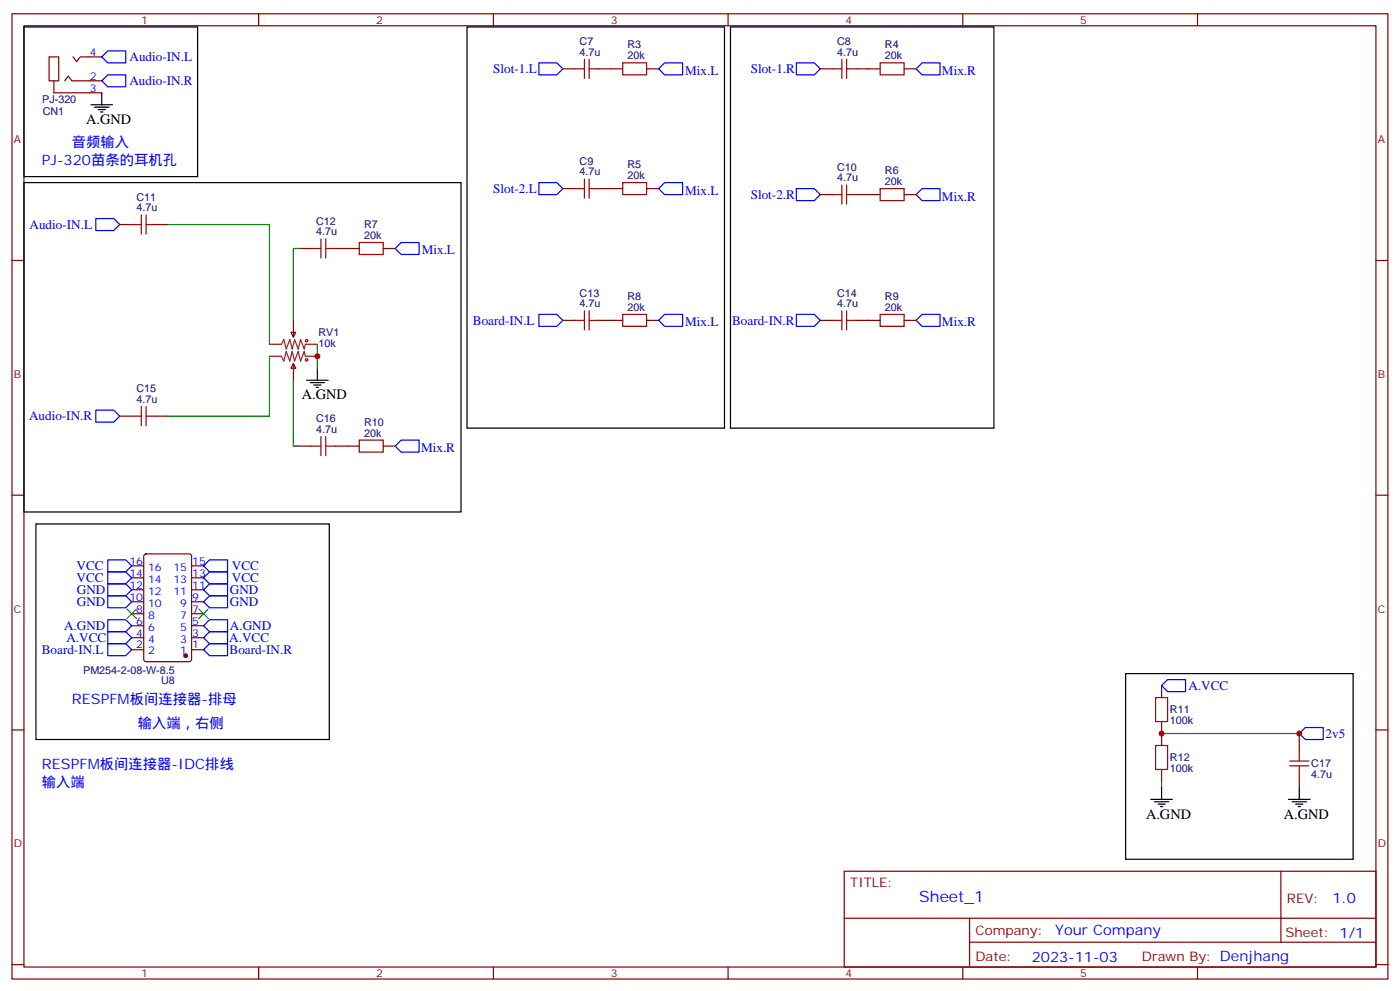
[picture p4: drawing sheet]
<svg xmlns="http://www.w3.org/2000/svg" width="412mm" height="292mm" viewBox="0 0 412 292" stroke-linecap="round" stroke-linejoin="round" font-family="sans-serif">
<g fill="none" stroke="#870000" stroke-width=".35">
<path d="M3.5 4.1h405.4v284.3h-405.4zM7.1 7.6h398.2v277.3h-398.2zM14.5 16.8h2.8v7h-2.8zM21.5 16.8l1.1 1.4 1-1.4h6.4M76.2 4.1v3.5M145.3 4.1v3.5M214.5 4.1v3.5M283.6 4.1v3.5M352.8 4.1v3.5M15.9 23.8v3.5h14.1M19 23.8l1.1-1.4 1.1 1.4h8.8M165.8 20.3h3.5"/>
<path d="M176.4 20.3h7M190.5 20.3h3.5M241.7 20.3h3.5M252.2 20.3h7.1M266.3 20.3h3.6M165.8 55.6h3.5M176.4 55.6h7M190.5 55.6h3.5M241.7 57.3h3.5M252.2 57.3h7.1M266.3 57.3h3.6M3.5 76.7h3.6"/>
<path d="M35.3 66.1h3.5M45.9 66.1h3.5M88.2 73.2h3.5M98.8 73.2h7M112.9 73.2h3.5M405.3 76.7h3.6M85.7 97.9h1.4l-.7 1.4zM86.4 94.4v4.9M165.8 94.4h3.5M176.4 94.4h7M190.5 94.4h3.5M241.7 94.4h3.5"/>
<path d="M252.2 94.4h7.1M266.3 94.4h3.6M86.4 107.1l.7 1.4h-1.4zM86.4 107.1v4.9M35.3 122.6h3.5M45.9 122.6h3.5M88.2 131.4h3.5M98.8 131.4h7M112.9 131.4h3.5M3.5 145.9h3.6M405.3 145.9h3.6M38.8 166.7h3.5"/>
<path d="M38.8 170.2h3.5M38.8 173.7h3.5M38.8 177.3h3.5M42.6 163.4l.4-.2h12.7l.7 .4v30.6l-.4 .7h-13l-.6-.5-.1-30.5zM56.4 166.7h3.6M56.4 170.2h3.6M56.4 173.7h3.6M56.4 177.3h3.6M38.8 191.4h3.5M38.8 187.9h3.5M38.8 184.3h3.5M38.8 180.8h3.5"/>
<path d="M56.4 191.4h3.6M56.4 187.9h3.6M56.4 184.3h3.6M56.4 180.8h3.6M3.5 215h3.6M342.2 202v3.5M342.2 212.5v7.1M382.8 217.8v3.6M405.3 215h3.6M342.2 226.7v3.5M382.8 228.4v3.6M248.7 256.6h156.6v28.3h-156.6z"/>
<path d="M377.3 256.7v20.8M248.7 270.5h156.5M285.6 277.5h119.6M285.6 270.5v14.1M3.5 284.2h3.6M76.2 284.9v3.5M145.3 284.9v3.5M214.5 284.9v3.5M283.6 284.9v3.5M352.8 284.9v3.5M405.3 284.2h3.6"/>
</g>
<path d="M49.4 66.1h30v35.3M88.2 73.2h-1.8v21.2M79.4 105v17.6h-30M86.4 112v19.4h1.8M93.5 101.4v7.1M342.2 216.1h40.6v1.7M342.2 230.2v1.8" fill="none" stroke="#008700" stroke-width=".35"/>
<g fill="none" stroke="#000" stroke-width=".35">
<path d="M7.1 7.9h51.1v44.1h-51.1zM137.6 7.9h75.8v118.2h-75.8zM215.2 7.9h77.6v118.2h-77.6zM26.8 30.9h6.4M27.9 31.6h4.2M28.9 32.3h2.1M29.6 33h.7M30 27.3v3.6M7.1 53.8h128.7v97h-128.7zM90.3 112h6.4M91.4 112.7h4.2M92.4 113.4h2.1"/>
<path d="M93.1 114.1h.7M93.5 108.5v3.5M10.6 154.3h86.4v63.5h-86.4zM331.6 198.4h67v54.7h-67zM339 235.5h6.4M340.1 236.2h4.2M341.1 236.9h2.2M341.8 237.6h.7M342.2 232v3.5M379.6 235.5h6.3M380.6 236.2h4.3M381.7 236.9h2.1"/>
<path d="M382.4 237.6h.7M382.8 232v3.5"/>
</g>
<g fill="none" stroke="#a10000" stroke-width=".35">
<path d="M172.2 17.5v5.6M173.6 17.5v5.6M183.4 18.5h7.1v3.5h-7.1zM248 17.5v5.6M249.4 17.5v5.6M259.3 18.5h7v3.5h-7zM169.3 20.3h2.9M173.6 20.3h2.8M245.2 20.3h2.8M249.4 20.3h2.8M169.3 55.6h2.9M172.2 52.7v5.7"/>
<path d="M173.6 52.7v5.7M173.6 55.6h2.8M183.4 53.8h7.1v3.5h-7.1zM245.2 57.3h2.8M248 54.5v5.6M249.4 54.5v5.6M249.4 57.3h2.8M259.3 55.6h7v3.5h-7zM38.8 66.1h2.8M41.6 63.3v5.7M43 63.3v5.7M43 66.1h2.9"/>
<path d="M91.7 73.2h2.8M94.5 70.4v5.6M96 73.2h2.8M96 70.4v5.6M105.8 71.4h7.1v3.6h-7.1zM169.3 94.4h2.9M172.2 91.5v5.7M173.6 94.4h2.8M173.6 91.5v5.7M183.4 92.6h7.1v3.5h-7.1zM245.2 94.4h2.8M248 91.5v5.7"/>
<path d="M249.4 94.4h2.8M249.4 91.5v5.7M259.3 92.6h7v3.5h-7zM41.6 119.8v5.6M43 119.8v5.6M38.8 122.6h2.8M43 122.6h2.9M91.7 131.4h2.8M94.5 128.6v5.6M96 128.6v5.6M96 131.4h2.8M105.8 129.6h7.1v3.6h-7.1z"/>
<path d="M340.4 219.6h3.6v7.1h-3.6zM340.4 205.5h3.6v7h-3.6zM379.9 225.6h5.7M379.9 224.2h5.7M382.8 221.4v2.8M382.8 225.6v2.8"/>
<circle cx="90.3" cy="106" r=".35"/>
<circle cx="90.3" cy="100.4" r=".35"/>
</g>
<g fill="none" stroke="#00f" stroke-width=".35">
<path d="M31.7 15h5.3v3.5h-5.3l-1.7-1.7zM158.7 18.5h5.3l1.8 1.8-1.8 1.7h-5.3zM195.8 18.5h5.3v3.5h-5.3l-1.8-1.7zM234.6 18.5h5.3l1.8 1.8-1.8 1.7h-5.3zM271.6 18.5h5.3v3.5h-5.3l-1.7-1.7zM31.7 22h5.3v3.6h-5.3l-1.7-1.8zM158.7 53.8h5.3l1.8 1.8-1.8 1.7h-5.3zM195.8 53.8h5.3v3.5h-5.3l-1.8-1.7zM234.6 55.6h5.3l1.8 1.7-1.8 1.8h-5.3zM271.6 55.6h5.3v3.5h-5.3l-1.7-1.8zM28.2 64.4h5.3l1.8 1.7-1.8 1.8h-5.3zM118.2 71.4h5.3v3.6h-5.3l-1.8-1.8z"/>
<path d="M158.7 92.6h5.3l1.8 1.8-1.8 1.7h-5.3zM195.8 92.6h5.3v3.5h-5.3l-1.8-1.7zM234.6 92.6h5.3l1.8 1.8-1.8 1.7h-5.3zM271.6 92.6h5.3v3.5h-5.3l-1.7-1.7zM28.2 120.8h5.3l1.8 1.8-1.8 1.8h-5.3zM118.2 129.6h5.3v3.6h-5.3l-1.8-1.8zM31.7 168.5h5.3l1.8 1.7-1.8 1.8h-5.3zM31.7 164.9h5.3l1.8 1.8-1.8 1.8h-5.3zM31.7 175.5h5.3l1.8 1.8-1.8 1.7h-5.3zM31.7 172h5.3l1.8 1.7-1.8 1.8h-5.3zM61.7 164.9h5.3v3.6h-5.3l-1.7-1.8zM61.7 168.5h5.3v3.5h-5.3l-1.7-1.8z"/>
<path d="M61.7 172h5.3v3.5h-5.3l-1.7-1.8zM61.7 175.5h5.3v3.5h-5.3l-1.7-1.7zM31.7 189.6h5.3l1.8 1.8-1.8 1.7h-5.3zM31.7 186.1h5.3l1.8 1.8-1.8 1.7h-5.3zM31.7 182.6h5.3l1.8 1.7-1.8 1.8h-5.3zM60 191.4l1.7-1.8h5.3v3.5h-5.3zM60 187.9l1.7-1.8h5.3v3.5h-5.3zM60 184.3l1.7-1.7h5.3v3.5h-5.3zM342.2 202l1.8-1.8h5.2v3.5h-5.2zM384.5 214.3h5.3v3.5h-5.3l-1.7-1.7z"/>
</g>
<path d="M79.4 101.4h3.5l.7-1.4 .7 2.8 1.1-2.8 .7 2.8 .7-2.8 1 2.8 .7-2.8 1.1 2.8 .4-1.4h3.5M79.4 105h3.5l.7 1.4 .7-2.9 1.1 2.9 .7-2.9 .7 2.9 1-2.9 .7 2.9 1.1-2.9 .4 1.5h3.5" fill="none" stroke="#8c2424" stroke-width=".35"/>
<circle cx="54.7" cy="193.1" r=".53" fill="#870000" stroke="#870000" stroke-width=".35"/>
<path d="M37.4 179.4l2.8 2.8M40.2 179.4l-2.8 2.8M58.6 179.4l2.8 2.8M61.4 179.4l-2.8 2.8" fill="none" stroke="#3c3" stroke-width=".35"/>
<g fill="#c00">
<circle cx="382.8" cy="216.1" r=".88"/>
<circle cx="342.2" cy="216.1" r=".88"/>
<circle cx="93.5" cy="105" r=".88"/>
</g>
<text font-size="4.6" fill="#00f" x="270.8" y="265.7">Sheet_1</text>
<g font-size="4.2">
<text x="25.4" y="36.5">A.GND</text>
<text x="88.9" y="117.7">A.GND</text>
<text x="337.6" y="241.1">A.GND</text>
<text x="378.2" y="241.1">A.GND</text>
</g>
<g font-size="4.2" fill="#00f">
<text x="21.2" y="43.2">音频输入</text>
<text x="12.3" y="48.5">PJ-320苗条的耳机孔</text>
<text x="21.2" y="207.3">RESPFM板间连接器-排母</text>
<text x="40.6" y="214.3">输入端，右侧</text>
<text x="12.3" y="226.7">RESPFM板间连接器-IDC排线</text>
<text x="12.3" y="232">输入端</text>
<text x="392.5" y="265.9">1.0</text>
<text x="310.9" y="275.5">Your Company</text>
<text x="304" y="283.3">2023-11-03</text>
</g>
<g font-size="3.9" fill="#00f">
<text x="38.2" y="18">Audio-IN.L</text>
<text x="145.3" y="21.6">Slot-1.L</text>
<text x="201.8" y="22">Mix.L</text>
<text x="221.2" y="21.6">Slot-1.R</text>
<text x="277.5" y="22">Mix.R</text>
<text x="38.1" y="25.1">Audio-IN.R</text>
<text x="145.3" y="56.9">Slot-2.L</text>
<text x="201.8" y="57.3">Mix.L</text>
<text x="221.2" y="58.6">Slot-2.R</text>
<text x="277.5" y="59.1">Mix.R</text>
<text x="8.7" y="67.4">Audio-IN.L</text>
<text x="124.2" y="75">Mix.L</text>
<text x="139.3" y="95.7">Board-IN.L</text>
<text x="215.7" y="95.7">Board-IN.R</text>
<text x="201.8" y="96.1">Mix.L</text>
<text x="277.5" y="96.1">Mix.R</text>
<text x="8.5" y="123.8">Audio-IN.R</text>
<text x="124" y="133.2">Mix.R</text>
<text x="22.5" y="168">VCC</text>
<text x="68.3" y="168">VCC</text>
<text x="22.5" y="171.5">VCC</text>
<text x="68.3" y="171.5">VCC</text>
<text x="22.7" y="178.5">GND</text>
<text x="22.7" y="175">GND</text>
<text x="67.7" y="175">GND</text>
<text x="67.7" y="178.5">GND</text>
<text x="18.9" y="185.6">A.GND</text>
<text x="67.7" y="185.6">A.GND</text>
<text x="19.6" y="189.1">A.VCC</text>
<text x="67.5" y="189.1">A.VCC</text>
<text x="12.3" y="192.7">Board-IN.L</text>
<text x="67.6" y="192.7">Board-IN.R</text>
<text x="350.1" y="203.2">A.VCC</text>
<text x="390.5" y="217.3">2v5</text>
</g>
<g font-size="3.9" fill="#800">
<text x="250.5" y="261.2">TITLE:</text>
<text x="379.1" y="265.9">REV:</text>
<text x="287.4" y="275.4">Company:</text>
<text x="378.7" y="276">Sheet: 1/1</text>
<text x="287.4" y="283.1">Date:</text>
<text x="336.4" y="283.2">Drawn By: Denjhang</text>
</g>
<g font-size="3.2" fill="#800">
<text x="41.6" y="7.1">1</text>
<text x="110.8" y="7.1">2</text>
<text x="179.9" y="7.1">3</text>
<text x="249.1" y="7.1">4</text>
<text x="318.2" y="7.1">5</text>
<text x="4.1" y="42.2">A</text>
<text x="405.9" y="42.2">A</text>
<text x="4.1" y="111.3">B</text>
<text x="405.9" y="111.3">B</text>
<text x="4.1" y="180.4">C</text>
<text x="405.9" y="180.4">C</text>
<text x="4.1" y="249.6">D</text>
<text x="405.9" y="249.6">D</text>
<text x="41.6" y="287.9">1</text>
<text x="110.8" y="287.9">2</text>
<text x="179.9" y="287.9">3</text>
<text x="249.1" y="287.9">4</text>
<text x="318.2" y="287.9">5</text>
</g>
<g font-size="3.2" fill="#00f">
<text x="26.5" y="16.4">4</text>
<text x="26.5" y="23.5">2</text>
<text x="26.5" y="27">3</text>
<text x="38.1" y="166.3">16</text>
<text x="56.6" y="166.3">15</text>
<text x="38.1" y="169.9">14</text>
<text x="38.1" y="173.4">12</text>
<text x="43.6" y="168.1">16</text>
<text x="43.6" y="171.6">14</text>
<text x="51.1" y="171.6">13</text>
<text x="51.1" y="168.1">15</text>
<text x="56.6" y="173.4">11</text>
<text x="56.6" y="169.9">13</text>
<text x="38.1" y="176.9">10</text>
<text x="43.6" y="175.2">12</text>
<text x="43.6" y="178.7">10</text>
<text x="51.1" y="175.2">11</text>
<text x="53.1" y="178.7">9</text>
<text x="56.6" y="176.9">9</text>
<text x="40.1" y="180.4">8</text>
<text x="40.1" y="184">6</text>
<text x="43.6" y="182.2">8</text>
<text x="43.6" y="185.7">6</text>
<text x="53.1" y="185.7">5</text>
<text x="53.1" y="182.2">7</text>
<text x="56.6" y="184">5</text>
<text x="56.6" y="180.4">7</text>
<text x="40.1" y="187.5">4</text>
<text x="40.1" y="191">2</text>
<text x="43.6" y="189.3">4</text>
<text x="53.1" y="189.3">3</text>
<text x="56.6" y="191">1</text>
<text x="56.6" y="187.5">3</text>
<text x="43.6" y="192.8">2</text>
<text x="53.1" y="192.8">1</text>
</g>
<g font-size="3.2" fill="#000080">
<text x="170.8" y="16.4">4.7u</text>
<text x="170.8" y="13.3">C7</text>
<text x="184.9" y="17.5">20k</text>
<text x="184.9" y="14.2">R3</text>
<text x="246.6" y="16.4">4.7u</text>
<text x="246.6" y="13.3">C8</text>
<text x="260.7" y="17.5">20k</text>
<text x="260.7" y="14.2">R4</text>
<text x="12.4" y="30.3">PJ-320</text>
<text x="12.6" y="33.8">CN1</text>
<text x="170.8" y="51.7">4.7u</text>
<text x="170.8" y="48.6">C9</text>
<text x="184.9" y="52.7">20k</text>
<text x="184.9" y="49.5">R5</text>
<text x="246.6" y="53.4">4.7u</text>
<text x="246.6" y="50.3">C10</text>
<text x="260.7" y="51.3">R6</text>
<text x="40.2" y="59.1">C11</text>
<text x="260.7" y="54.5">20k</text>
<text x="40.2" y="62.3">4.7u</text>
<text x="93.1" y="69.3">4.7u</text>
<text x="93.1" y="66.2">C12</text>
<text x="107.3" y="70.4">20k</text>
<text x="107.3" y="67.2">R7</text>
<text x="170.8" y="87.4">C13</text>
<text x="184.9" y="88.3">R8</text>
<text x="246.6" y="87.4">C14</text>
<text x="260.7" y="88.3">R9</text>
<text x="170.8" y="90.5">4.7u</text>
<text x="184.9" y="91.5">20k</text>
<text x="246.6" y="90.5">4.7u</text>
<text x="260.7" y="91.5">20k</text>
<text x="93.8" y="99">RV1</text>
<text x="93.8" y="102.2">10k</text>
<text x="40.2" y="118.7">4.7u</text>
<text x="40.2" y="115.6">C15</text>
<text x="93.1" y="124.4">C16</text>
<text x="107.3" y="125.4">R10</text>
<text x="93.1" y="127.5">4.7u</text>
<text x="107.3" y="128.6">20k</text>
<text x="24.5" y="198.5">PM254-2-08-W-8.5</text>
<text x="47.4" y="201.6">U8</text>
<text x="344.7" y="213.4">100k</text>
<text x="344.7" y="210.2">R11</text>
<text x="344.7" y="227.5">100k</text>
<text x="344.7" y="224.3">R12</text>
<text x="386.3" y="226">C17</text>
<text x="386.3" y="229.2">4.7u</text>
</g>
</svg>
